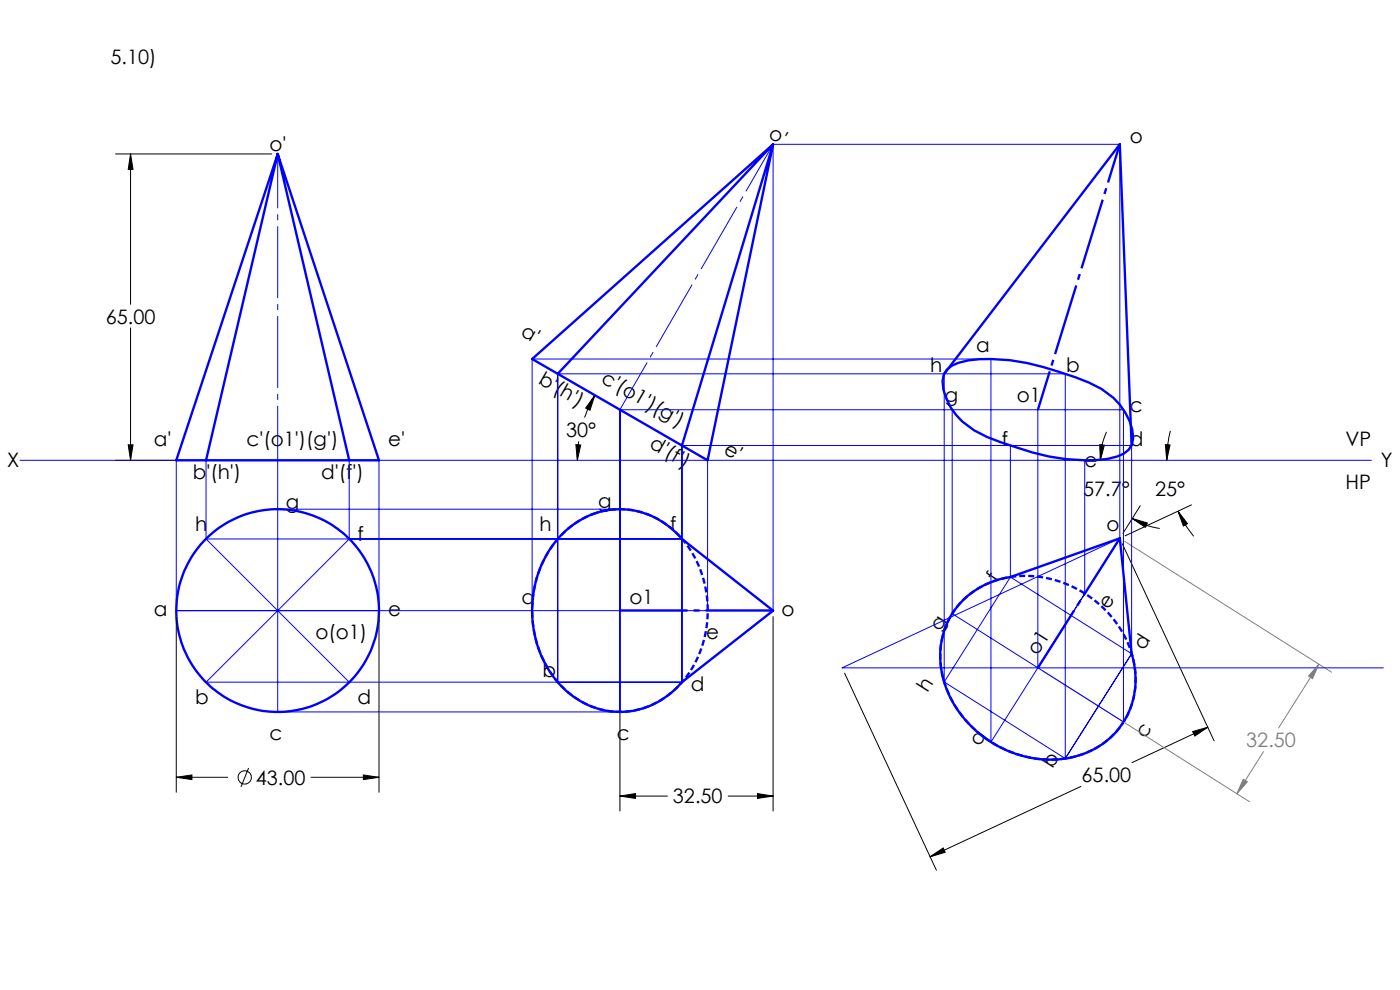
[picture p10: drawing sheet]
<svg xmlns="http://www.w3.org/2000/svg" width="297mm" height="210mm" viewBox="0 0 297 210" stroke-linecap="round" stroke-linejoin="round" font-family="sans-serif">
<g fill="none" stroke="#000" stroke-width=".21">
<path d="M24.5 32.7h33.1M27.7 32.7l.5 3.2h-1zM27.7 32.7v31.8M27.7 69.6v28M24.5 97.6h33.1M27.2 94.4h1l-.5 3.2zM122.2 94.3l1 .1-.7 3.2zM122.8 93.6l-.3 4M126.2 83.8l-1 3.2-1-.4zM126.2 83.8l-1.5 2.9-.7 1.9M233.3 94.3l1 .1-.9 3.2zM234.7 91.6a14.5 14.5 0 0 0-1.3 6"/>
<path d="M247.2 94.3l1 .1-.7 3.2zM248.3 91.4a23.4 23.4 0 0 0-.8 6.2M238.1 115.3l19.5 41.9M240.2 110l3.2 .9-.4 1zM240.2 110l.5 .3a15.3 15.3 0 0 0 5.3 1.8M241.9 107.3l-3.7 5.8M249.9 108.4l2 2.7-.9 .5zM249.9 108.4a25.2 25.2 0 0 0 3.3 5.4M252.8 107.1l-14.1 6.6M37.4 130.8v37.3M80.4 130.8v37.3M131.5 130.8v41.2"/>
<path d="M164 130.8v41.2M179.2 142.8l19.4 41.8M253 155.2l3.2-.9-2.7 1.8zM256.2 154.3l-16.1 7.5M37.4 164.9l3.3-.5v1zM37.4 164.9h10.9M52.7 162.9l-1.6 4M66 164.9h14.4M77.1 164.4l3.3 .5-3.3 .5zM131.5 168.9l3.3-.6v1.1zM131.5 168.9h10.1M154.5 168.9h9.5"/>
<path d="M160.7 168.3l3.3 .6-3.3 .5zM229.3 166.8l-32 14.9M197.3 181.7l2.8-1.8 .4 .9z"/>
<circle cx="51.9" cy="164.9" r="1.42"/>
</g>
<path d="M238.6 114.9l43.9 27.7M221.3 142.3l43.8 27.8M268 159.4l-5.6 9M279.8 140.9l-1.4 3.1-.8-.6zM279.8 140.9l-8.5 13.5M263.7 165.3l.9 .5-2.2 2.6z" fill="none" stroke="#808080" stroke-width=".21"/>
<g fill="none" stroke="#00f" stroke-width=".5">
<path d="M58.9 32.7l21.5 64.9h-43zM58.9 32.7l-15.2 64.9M58.9 32.7l15.2 64.9M164 30.6l-19.3 63.9M164 30.6l-45.7 48.7M112.9 76.2l51.1-45.6-13.9 67zM200.3 79.3l37.3-48.7 2.5 63.9M200.9 78.4a10.2 10.2 0 0 1 6.9-2.2 42.9 42.9 0 0 1 16.8 2.7l3.5 1.1a19.6 19.6 0 0 1 9.4 5.8 11.7 11.7 0 0 1 2.9 7.2 4.1 4.1 0 0 1-3.4 3.8 27 27 0 0 1-10.9 .6 66 66 0 0 1-16.7-4.7 14.6 14.6 0 0 1-9.3-10.1l-.1-1.8 .2-1.3zM119.3 113.3a16.8 16.8 0 0 1 25.4 1l19.3 15.2-19.3 15.2a16.9 16.9 0 0 1-26.6-.3 23.8 23.8 0 0 1 1.2-31.1zM204.4 127.2a18 18 0 0 1 9.9-4.8l23.3-8.2 2.5 24.5a17 17 0 0 1-15.1 22.3 23.9 23.9 0 0 1-25.1-17.7 17 17 0 0 1 4.5-16.1z"/>
<circle cx="58.9" cy="129.5" r="21.5"/>
</g>
<path d="M126.1 108.9a21 21 0 0 0-13.1 18.8 22.2 22.2 0 0 0 10.7 21.3 16.9 16.9 0 0 0 21.8-5.2 23.8 23.8 0 0 0-2.7-31.4 16.7 16.7 0 0 0-16.7-3.5M199.9 135.3a21 21 0 0 0 8.8 21.1 22.2 22.2 0 0 0 23.8 2.3 16.9 16.9 0 0 0 7.2-21.2 23.8 23.8 0 0 0-28-14.5 16.7 16.7 0 0 0-11.8 12.3" fill="none" stroke="#00f" stroke-width=".5" stroke-dasharray="1.3 .6" stroke-dashoffset=".4" stroke-linecap="butt"/>
<path d="M58.9 97.6v-65M131.5 86.9l32.5-56.3" fill="none" stroke="#00f" stroke-width=".21" stroke-dasharray="15.2 1.3 1.3 1.3" stroke-dashoffset="3.7" stroke-linecap="butt"/>
<path d="M131.5 129.5h32.5M220.2 141.6l17.4-27.4" fill="none" stroke="#00f" stroke-width=".21" stroke-dasharray="15.2 1.3 1.3 1.3" stroke-dashoffset=".9" stroke-linecap="butt"/>
<path d="M131.5 129.5h32.5M220.2 141.6l17.4-27.4" fill="none" stroke="#00f" stroke-width=".5" stroke-dasharray="15.2 1.3 1.3 1.3" stroke-dashoffset=".9" stroke-linecap="butt"/>
<path d="M237.6 30.6l-17.4 56.3" fill="none" stroke="#00f" stroke-width=".5" stroke-dasharray="15.2 1.3 1.3 1.3" stroke-dashoffset="6.7" stroke-linecap="butt"/>
<g fill="none" stroke="#00f" stroke-width=".21">
<path d="M200.3 79.3v65.4M4.2 97.6h286.7M37.4 97.6v31.9h112.7v-31.9M43.7 97.6v16.7M74.1 97.6v16.7l-30.4 30.4h101v-50.2h95.4v44.2M80.4 97.6v31.9M202 86.9v43.3l36.3 22.9v-66.2h-106.8v64.1h-72.6v-53.4M214.3 94.5v27.9M220.2 86.9v54.8M230.1 97.6v28.3M43.7 114.3l30.4 30.4M43.7 114.3h101"/>
<path d="M58.9 108h72.6M237.6 114.2l-27.4 43.2v-81.2h-97.3v53.3M237.6 114.2v-83.6h-73.6v98.9M237.6 114.2l-59 27.5h114.9M214.3 122.4l-14 22.3M214.3 122.4l25.8 16.3M240.1 138.7l-14.1 22.2M118.3 144.7v-65.4h107.7v81.6M200.3 144.7l25.7 16.2"/>
</g>
<path d="M37.4 164.9l3.3-.5v1zM77.1 164.4l3.3 .5-3.3 .5zM27.2 94.4h1l-.5 3.2zM27.7 32.7l.5 3.2h-1zM126.2 83.8l-1 3.2-1-.4zM122.2 94.3l1 .1-.7 3.2zM131.5 168.9l3.3-.6v1.1zM160.7 168.3l3.3 .6-3.3 .5zM253 155.2l3.2-.9-2.7 1.8zM197.3 181.7l2.8-1.8 .4 .9zM247.2 94.3l1 .1-.7 3.2zM249.9 108.4l2 2.7-.9 .5zM233.3 94.3l1 .1-.9 3.2zM240.2 110l3.2 .9-.4 1z" fill="#000"/>
<path d="M279.8 140.9l-1.4 3.1-.8-.6zM263.7 165.3l.9 .5-2.2 2.6z" fill="#808080"/>
<g font-size="4.2">
<text x="23.4" y="13.5">5.10)</text>
<text x="162.8" y="29.1" transform="rotate(30 162.8 29.1)">o'</text>
<text x="57.1" y="32">o'</text>
<text x="239.7" y="30.3">o</text>
<text x="22.4" y="68.6">65.00</text>
<text x="110.3" y="71.1" transform="rotate(30 110.3 71.1)">a'</text>
<text x="207.1" y="74.7">a</text>
<text x="114" y="81.2" transform="rotate(30 114 81.2)">b'(h')</text>
<text x="127.3" y="81" transform="rotate(30 127.3 81)">c'(o1')(g')</text>
<text x="197.4" y="78.9">h</text>
<text x="226.2" y="78.9">b</text>
<text x="200.4" y="85.2">g</text>
<text x="215.7" y="85.2">o1</text>
<text x="239.7" y="87.4">c</text>
<text x="32.6" y="94.6">a'</text>
<text x="52.3" y="94.6">c'(o1')(g')</text>
<text x="82.4" y="94.6">e'</text>
<text x="120.1" y="92.7">30°</text>
<text x="137.6" y="94.9" transform="rotate(30 137.6 94.9)">d'(f')</text>
<text x="153.3" y="96" transform="rotate(30 153.3 96)">e'</text>
<text x="212.5" y="94.6">f</text>
<text x="239.7" y="94.6">d</text>
<text x="285.4" y="94.6">VP</text>
<text x="1.5" y="99.1">X</text>
<text x="40.9" y="101.5">b'(h')</text>
<text x="68.2" y="101.5">d'(f')</text>
<text x="230.1" y="99.1">e</text>
<text x="292.9" y="99.1">Y</text>
<text x="60.6" y="107.9">g</text>
<text x="126.9" y="107.9">g</text>
<text x="229.8" y="105.2">57.7°</text>
<text x="245" y="105.2">25°</text>
<text x="285.4" y="103.7">HP</text>
<text x="41.4" y="112.6">h</text>
<text x="114.5" y="112.6">h</text>
<text x="142.2" y="112.6">f</text>
<text x="234.7" y="112.6">o</text>
<text x="75.9" y="114.8">f</text>
<text x="211.6" y="123.6" transform="rotate(-58 211.6 123.6)">f</text>
<text x="32.6" y="130.7">a</text>
<text x="82.4" y="130.7">e</text>
<text x="110.6" y="128.1">a</text>
<text x="133.6" y="128.1">o1</text>
<text x="165.8" y="130.7">o</text>
<text x="235.1" y="129.5" transform="rotate(-58 235.1 129.5)">e</text>
<text x="66.9" y="135.6">o(o1)</text>
<text x="149.8" y="135.6">e</text>
<text x="199.4" y="134" transform="rotate(-58 199.4 134)">g</text>
<text x="242.6" y="138" transform="rotate(-58 242.6 138)">d</text>
<text x="115.1" y="143.6">b</text>
<text x="220.1" y="139.2" transform="rotate(-58 220.1 139.2)">o1</text>
<text x="41.4" y="149.3">b</text>
<text x="75.9" y="149.3">d</text>
<text x="146.6" y="146.5">d</text>
<text x="196.8" y="147" transform="rotate(-58 196.8 147)">h</text>
<text x="57.1" y="156.9">c</text>
<text x="130.8" y="156.9">c</text>
<text x="207.8" y="158.5" transform="rotate(-58 207.8 158.5)">a</text>
<text x="243" y="156.9" transform="rotate(-58 243 156.9)">c</text>
<text x="54.3" y="166.4">43.00</text>
<text x="223.3" y="163" transform="rotate(-58 223.3 163)">b</text>
<text x="229.5" y="165.9">65.00</text>
<text x="142.8" y="170.4">32.50</text>
</g>
<text font-size="4.2" fill="#808080" x="264.4" y="158.5">32.50</text>
</svg>
